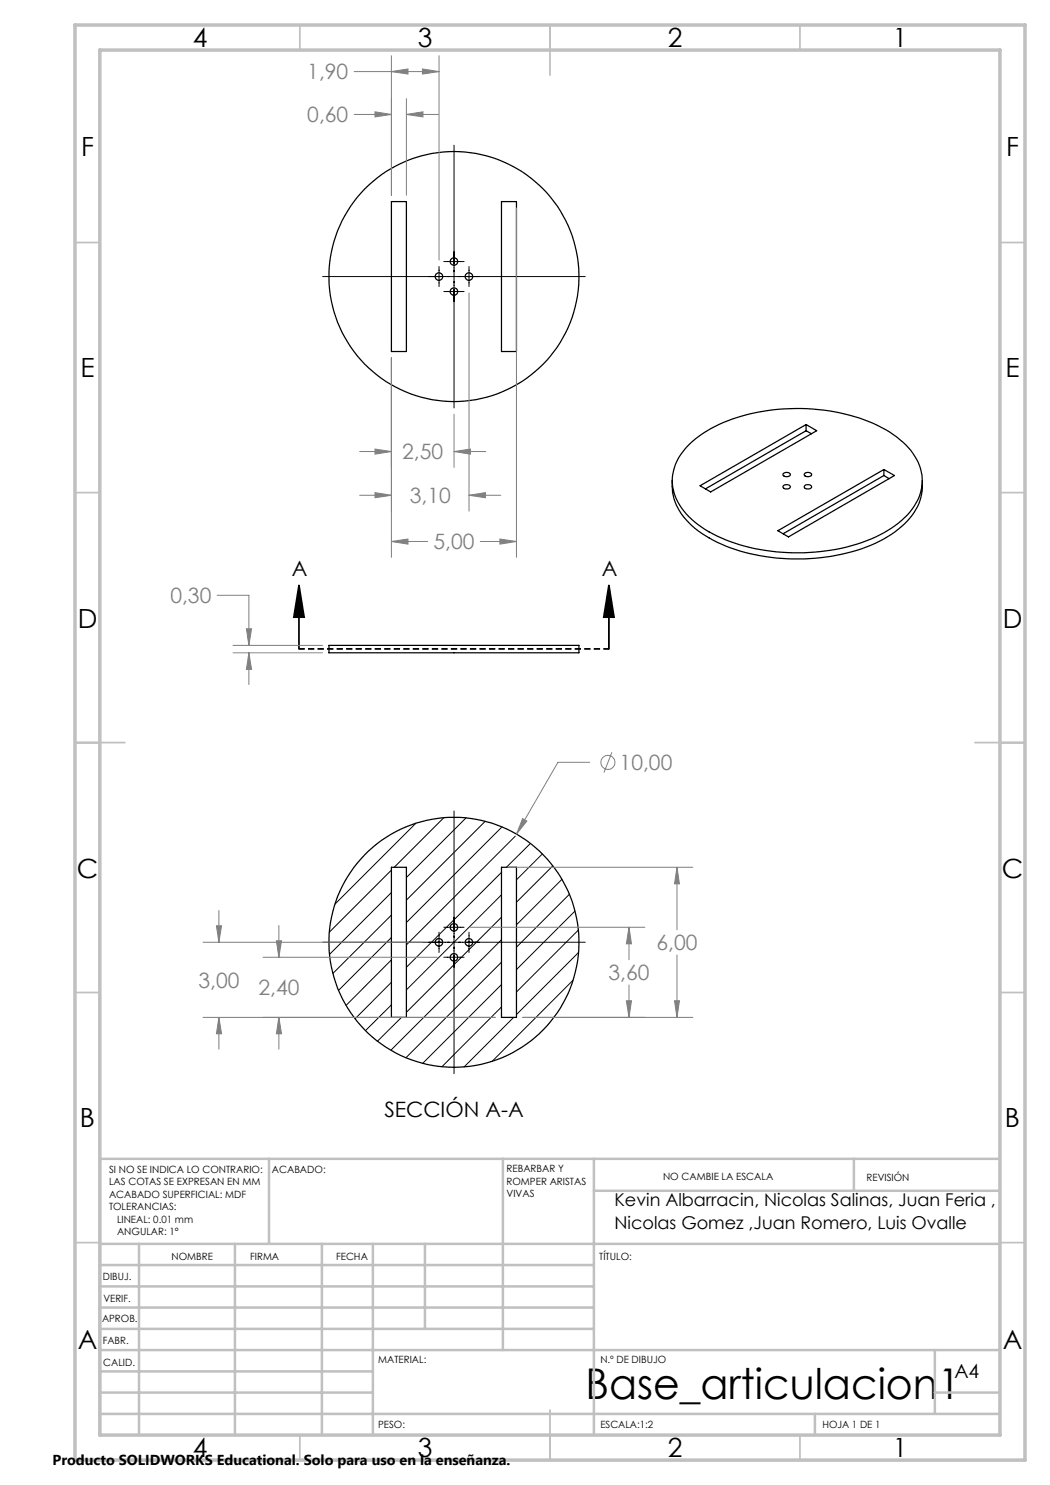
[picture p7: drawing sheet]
<svg xmlns="http://www.w3.org/2000/svg" width="210mm" height="297mm" viewBox="0 0 210 297" stroke-linecap="round" stroke-linejoin="round" font-family="sans-serif">
<g fill="none" stroke="#000" stroke-width=".25">
<path d="M78.3 40.3h3v30h-3zM100.3 40.3h3v30h-3zM134.4 96.1a11.3 11.3 0 0 0 5.2 10 33.4 33.4 0 0 0 19 5.7 35.9 35.9 0 0 0 19.7-4.9 12.6 12.6 0 0 0 6.1-8.7l.1-2.1M138 88.7a28.6 28.6 0 0 1 15.7-6.6 37.8 37.8 0 0 1 24.2 4.3 13.9 13.9 0 0 1 6.2 7.4 9.6 9.6 0 0 1-3.2 9.8 28 28 0 0 1-15.7 6.6 38 38 0 0 1-24.2-4.3 13.1 13.1 0 0 1-6.5-8.6 10 10 0 0 1 3.5-8.6zM140 97.2l21.2-12.3 2.1 1.2-21.2 12.3zM156.7 94.7a.92 .92 0 0 1 1.4 .2 .86 .86 0 0 1-1.5 0zM156.7 97.2a.82 .82 0 0 1 1.3 .3 .81 .81 0 0 1-.7 .3 .81 .81 0 0 1-.7-.5zM160.9 94.8a.88 .88 0 0 1 1.4 .1 .86 .86 0 0 1-1.5 0zM161 97a.78 .78 0 0 1 1.3 .5 .81 .81 0 0 1-.8 .3 .81 .81 0 0 1-.6-.5zM161.2 84.9v1.2M161.2 86.1l-20.1 11.7M161.2 86.1l1.1 .6"/>
<path d="M176.8 93.9v1.2M176.8 95.1l-20.2 11.6M176.8 95.1l1 .6M155.6 106.1l21.2-12.2 2.1 1.2-21.2 12.3zM65.8 129.1h50v1.5h-50zM78.3 173.5h3v30h-3zM100.3 173.5h3v30h-3z"/>
<circle cx="87.8" cy="55.3" r=".75"/>
<circle cx="90.8" cy="58.3" r=".75"/>
<circle cx="90.8" cy="52.3" r=".75"/>
<circle cx="90.8" cy="55.3" r="25"/>
<circle cx="93.8" cy="55.3" r=".75"/>
<circle cx="87.8" cy="188.5" r=".75"/>
<circle cx="90.8" cy="185.5" r=".75"/>
<circle cx="90.8" cy="191.5" r=".75"/>
<circle cx="90.8" cy="188.5" r="25"/>
<circle cx="93.8" cy="188.5" r=".75"/>
</g>
<g fill="none" stroke="#000" stroke-width=".2">
<path d="M90.8 29v52.6M64.5 55.3h52.6M87.8 53.3v4M88.8 58.3h4M88.8 52.3h4M93.8 53.3v4M78.3 174l-12.4 12.4M78.3 178.5l-12.4 12.4M83.2 164.6l-16.2 16.2M88.8 163.5l-10 10M90.8 162.2v52.5M93.2 163.6l-11.9 11.9"/>
<path d="M97 164.2l-15.7 15.8M100.3 174.5l-19 19M100.3 179l-19 19M100.4 165.4l-19.1 19.1M103 167.2l-21.7 21.8M106.1 168.7l-4.8 4.8M108.5 170.8l-5.2 5.2M110.6 173.2l-7.3 7.2M112.4 175.9l-9.1 9.1M113.9 178.9l-10.6 10.5M64.5 188.5h52.6M78.3 183l-11.7 11.7"/>
<path d="M78.3 187.5l-10.6 10.6M78.3 192l-9.1 9.1M78.3 196.5l-7.3 7.3M87.8 186.4v4.1M88.8 185.5h4M88.8 191.4h4M93.8 186.4v4.1M100.3 183.4l-19 19.1M100.3 188l-22.1 22M100.3 192.4l-19.1 19.2M100.3 196.9l-15.8 15.8M114.6 196.1l-16.2 16.2"/>
<path d="M115 182.2l-11.7 11.7M115.7 186l-12.4 12.4M115.7 190.5l-12.4 12.4M78.3 201l-5.2 5.1M80.3 203.5l-4.8 4.7M100.3 201.4l-11.9 12M102.7 203.5l-9.9 9.9"/>
</g>
<g fill="none" stroke="#808080" stroke-width=".2">
<path d="M70.8 14.3h17M78.3 11.1v27.9M78.3 14.3l3.3-.5v1zM81.3 19.7v19.3M84.5 13.8l3.3 .5-3.3 .5zM87.8 11.1v40.9M70.8 22.9h7.5M75 22.4l3.3 .5-3.3 .5zM81.3 22.9h6.3M81.3 22.9l3.3-.5v1zM93.8 58.6v43.6M103.3 41.6v69.9"/>
<path d="M78.3 71.6v39.9M71.9 90.3h6.4M71.9 99.1h6.4M75 89.8l3.3 .5-3.3 .5zM75 98.5l3.3 .6-3.3 .5zM90.8 82.9v10.6M90.8 90.3h6.4M90.8 90.3l3.3-.5v1zM93.8 99.1h6.4M93.8 99.1l3.3-.6v1.1zM43.4 119.1h6.4v10M78.3 108.3h7.2"/>
<path d="M78.3 108.3l3.3-.5v1zM96.1 108.3h7.2M100 107.8l3.3 .5-3.3 .5zM46.6 129.1h17.9M46.6 130.6h17.9M49.3 125.8h1l-.5 3.3zM49.8 130.6v6.3M49.8 130.6l.5 3.3h-1zM117.9 152.5h-6.3l-8.3 14.3M122.4 150.5l-1.6 4M101.6 173.5h37M104.5 163.7l.9 .5-2.1 2.6z"/>
<path d="M135.4 173.5v12.4M135.4 173.5l.5 3.3h-1zM40.6 188.5h43.9M43.3 185.2h1l-.5 3.3zM43.8 182.1v6.4M52.6 191.4h34.9M55.3 188.2h1l-.5 3.2zM55.8 185.1v6.3M94.1 185.5h34.9M125.8 185.5v6.4M125.8 197v6.5M125.8 185.5l.5 3.3h-1z"/>
<path d="M135.4 191v12.5M40.6 203.5h58.4M43.8 203.5v6.3M43.8 203.5l.5 3.3h-1zM55.8 203.5v6.3M55.8 203.5l.5 3.3h-1zM104.6 203.5h34M125.3 200.2h1l-.5 3.3zM134.9 200.2h1l-.5 3.3z"/>
<circle cx="121.6" cy="152.5" r="1.4"/>
</g>
<path d="M59.8 117.1l1 6.3h-2zM59.8 117.1v12.7M121.8 117.1l1 6.3h-2zM121.8 117.1v12.7" fill="none" stroke="#000" stroke-width=".35"/>
<path d="M121.8 129.8h-62" fill="none" stroke="#000" stroke-width=".35" stroke-dasharray="1.3 .6" stroke-dashoffset=".1" stroke-linecap="butt"/>
<g fill="none" stroke="#c0c0c0" stroke-width=".35">
<path d="M60 5v5M110 5v10M160 5v5M15 48.5h5M200 48.5h5M15 98.5h5M200 98.5h5M15 148.5h10M195 148.5h10M15 198.5h5M200 198.5h5M15 248.5h5"/>
<path d="M200 248.5h5M60 287v5M110 282v10M160 287v5"/>
</g>
<g fill="none" stroke="#c0c0c0" stroke-width=".5">
<path d="M53.8 231.8v17M100.6 231.8v38.2M118.8 231.8v55.2M118.8 238.2h81.2M170.8 231.8v6.4M200 231.8h-180v55.2M20 248.8h180M20 257.3h98.8M20 253h98.8M27.8 248.8v38.2M47 248.8v38.2M64.4 248.8v38.2"/>
<path d="M74.6 248.8v38.2M85 248.8v17M20 265.8h98.8M20 261.5h98.8M20 278.5h54.6M20 274.3h54.6M20 270h180M187 278.5h13M187 270v12.8M20 282.8h180M163 282.8v4.2"/>
</g>
<path d="M15 5h190v287h-190zM20 10h180v277h-180z" fill="none" stroke="#c0c0c0" stroke-width=".7"/>
<path d="M121.8 117.1l1 6.3h-2zM59.8 117.1l1 6.3h-2z" fill="#000"/>
<path d="M49.3 125.8h1l-.5 3.3zM49.8 130.6l.5 3.3h-1zM75 22.4l3.3 .5-3.3 .5zM81.3 22.9l3.3-.5v1zM78.3 14.3l3.3-.5v1zM84.5 13.8l3.3 .5-3.3 .5zM75 89.8l3.3 .5-3.3 .5zM90.8 90.3l3.3-.5v1zM75 98.5l3.3 .6-3.3 .5zM93.8 99.1l3.3-.6v1.1zM78.3 108.3l3.3-.5v1zM100 107.8l3.3 .5-3.3 .5zM125.3 200.2h1l-.5 3.3zM125.8 185.5l.5 3.3h-1zM43.8 203.5l.5 3.3h-1zM43.3 185.2h1l-.5 3.3zM55.8 203.5l.5 3.3h-1zM55.3 188.2h1l-.5 3.2zM134.9 200.2h1l-.5 3.3zM135.4 173.5l.5 3.3h-1zM104.5 163.7l-1.2 3.1 2.1-2.6z" fill="#808080"/>
<text font-size="8.5" x="117.1" y="279.7">Base_articulacion1</text>
<g font-size="5.3">
<text x="38.5" y="9.5">4</text>
<text x="83.5" y="9.5">3</text>
<text x="133.6" y="9.5">2</text>
<text x="178.6" y="9.5">1</text>
<text x="16.2" y="31.2">F</text>
<text x="201.2" y="31.2">F</text>
<text x="16.1" y="75.5">E</text>
<text x="201.1" y="75.5">E</text>
<text x="15.5" y="125.5">D</text>
<text x="200.5" y="125.5">D</text>
<text x="15.4" y="175.5">C</text>
<text x="200.4" y="175.5">C</text>
<text x="16" y="225.5">B</text>
<text x="201" y="225.5">B</text>
<text x="15.5" y="269.7">A</text>
<text x="200.5" y="269.7">A</text>
<text x="38.5" y="291.5">4</text>
<text x="83.5" y="291.5">3</text>
<text x="133.6" y="291.5">2</text>
<text x="178.6" y="291.5">1</text>
</g>
<g font-size="4.2" fill="#808080">
<text x="61.5" y="15.9">1,90</text>
<text x="61.5" y="24.5">0,60</text>
<text x="80.5" y="91.9">2,50</text>
<text x="82" y="100.6">3,10</text>
<text x="86.7" y="109.9">5,00</text>
<text x="34.1" y="120.7">0,30</text>
<text x="123.9" y="154">10,00</text>
<text x="131.3" y="190">6,00</text>
<text x="39.7" y="197.5">3,00</text>
<text x="121.7" y="196">3,60</text>
<text x="51.7" y="199">2,40</text>
</g>
<g font-size="4.2">
<text x="58.4" y="115.2">A</text>
<text x="120.4" y="115.2">A</text>
<text x="76.9" y="223.5">SECCIÓN A-A</text>
</g>
<text font-size="3.9" x="190.9" y="275.5">A4</text>
<g font-size="3.5">
<text x="122.9" y="241.3">Kevin Albarracin, Nicolas Salinas, Juan Feria ,</text>
<text x="122.9" y="245.8">Nicolas Gomez ,Juan Romero, Luis Ovalle</text>
</g>
<text font-size="2.9" x="10.5" y="292.9">Producto SOLIDWORKS Educational. Solo para uso en la enseñanza.</text>
<g font-size="2">
<text x="21.8" y="234.6">SI NO SE INDICA LO CONTRARIO:</text>
<text x="21.8" y="237.1">LAS COTAS SE EXPRESAN EN MM</text>
<text x="21.8" y="239.6">ACABADO SUPERFICIAL: MDF</text>
<text x="54.4" y="234.6">ACABADO:</text>
<text x="101.3" y="234.5">REBARBAR Y</text>
<text x="101.3" y="237">ROMPER ARISTAS</text>
<text x="101.3" y="239.5">VIVAS</text>
<text x="132.6" y="236">NO CAMBIE LA ESCALA</text>
<text x="173.3" y="236.2">REVISIÓN</text>
<text x="21.8" y="242.1">TOLERANCIAS:</text>
<text x="23.4" y="244.6">LINEAL: 0.01 mm</text>
<text x="23.4" y="247.1">ANGULAR: 1°</text>
<text x="34.3" y="252">NOMBRE</text>
<text x="50" y="251.9">FIRMA</text>
<text x="67.2" y="251.9">FECHA</text>
<text x="119.9" y="251.9">TÍTULO:</text>
<text x="20.6" y="256.1">DIBUJ.</text>
<text x="20.7" y="260.3">VERIF.</text>
<text x="20.4" y="264.4">APROB.</text>
<text x="20.5" y="268.8">FABR.</text>
<text x="20.7" y="273.1">CALID.</text>
<text x="75.6" y="272.5">MATERIAL:</text>
<text x="120.1" y="272.5">N.º DE DIBUJO</text>
<text x="75.6" y="285.5">PESO:</text>
<text x="120.1" y="285.6">ESCALA:1:2</text>
<text x="164.5" y="285.6">HOJA 1 DE 1</text>
</g>
</svg>
